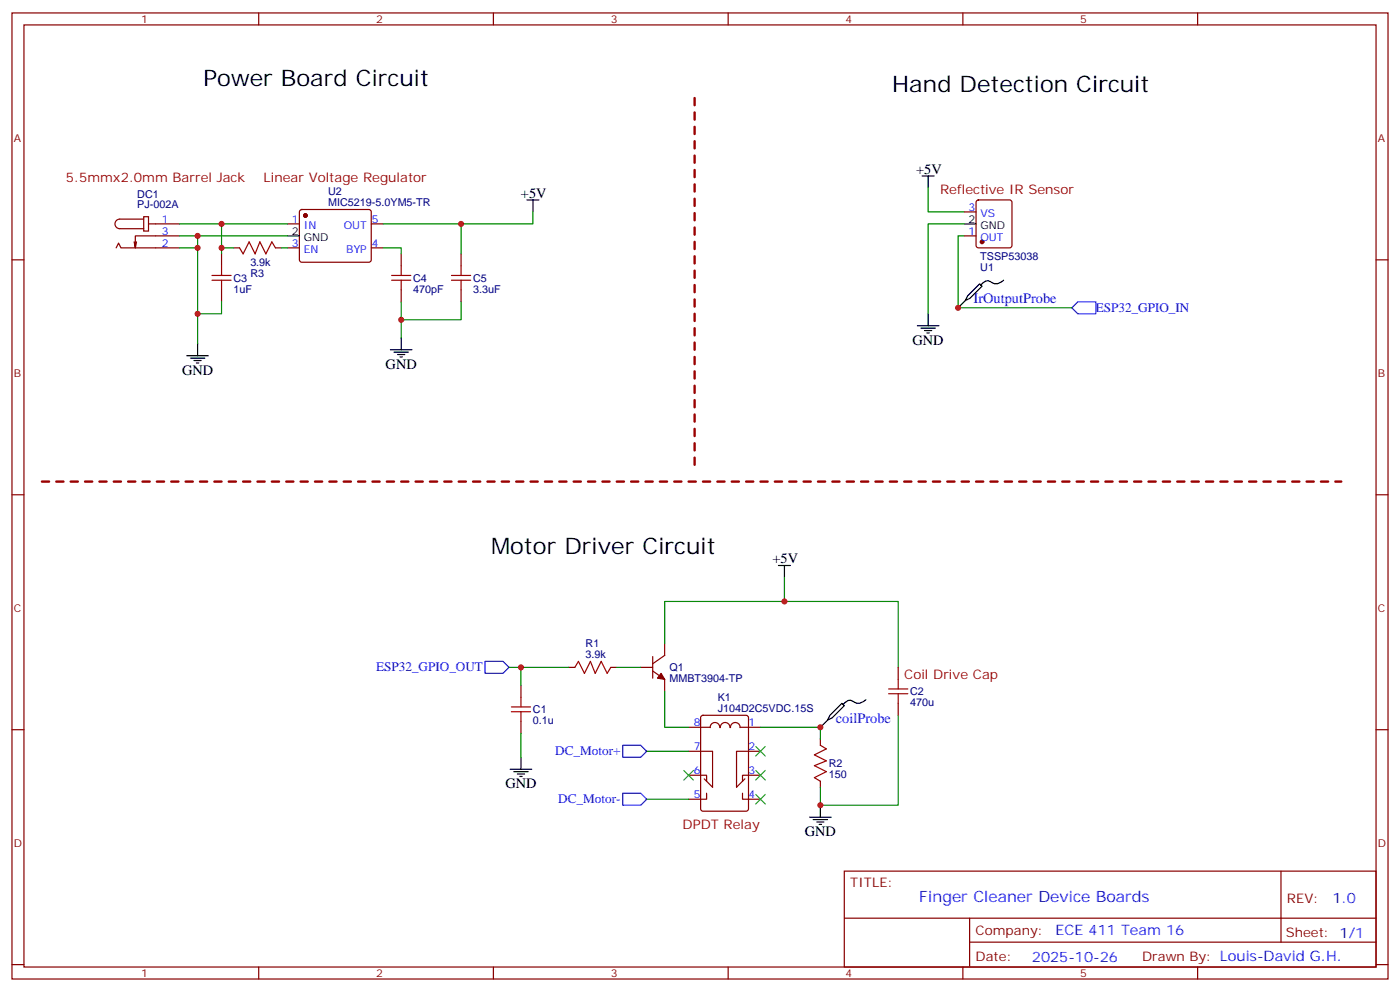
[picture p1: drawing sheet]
<svg xmlns="http://www.w3.org/2000/svg" width="412mm" height="292mm" viewBox="0 0 412 292" stroke-linecap="round" stroke-linejoin="round" font-family="sans-serif">
<g fill="none" stroke="#870000" stroke-width=".35">
<path d="M3.5 3.8h405.4v284.3h-405.4zM7.1 7.3h398.2v277.3h-398.2zM76.2 3.8v3.5M145.3 3.8v3.5M214.5 3.8v3.5M283.6 3.8v3.5M352.8 3.8v3.5M287.7 59l.5-.2h9.2l.5 .2 .2 .5v12.7l-.2 .5-.5 .3h-9.2l-.5-.3-.2-.5v-12.7zM3.5 76.5h3.6M34.2 73l.7-1.5 .7 1.5h17.3M40.2 71.2l-.3 1.8M42.3 63.8h1.4v4.2h-1.4z"/>
<path d="M42.3 64.5h-7a1.41 1.41 0 0 0-1.4 1.4 1.41 1.41 0 0 0 1.4 1.4h7M43.7 65.9h9.2M52.9 69.4h-13v3.6l-.4-1.8M65.3 74.7v3.5M68.8 73h1.8M81.1 73h1.8M84.7 65.9h3.5M84.7 73h3.5M88.4 61.9l.5-.2h19.8l.5 .2 .2 .5-.1 14.4-.6 .4-20.1-.1-.4-.6v-14.1zM109.4 65.9h3.5M109.4 73h3.5M118.2 74.7v3.5"/>
<path d="M135.8 74.7v3.5M284 69.4h3.5M284 62.4h3.5M405.3 76.5h3.6M65.3 85.3v3.5M118.2 85.3v3.5M135.8 85.3v3.5M3.5 145.6h3.6M405.3 145.6h3.6M167.6 196.4h1.7M179.9 196.4h1.8M188.7 196.4h3.6"/>
<path d="M192.3 197.5l3.5 2.5v3.5M192.3 193.3v6.3M195.8 189.4v3.5l-3.5 2.5M264.6 196.4v3.6M3.5 214.8h3.6M153.5 201.7v3.5M153.5 212.3v3.5M202.8 214.1h6.4M206.6 210.7l.5-.2h12.7l.6 .5 .1 27.1-.5 .6-12.9 .1-.7-.5v-27.1zM209.2 214.2a1.41 1.41 0 0 1 1.4-1.5 1.41 1.41 0 0 1 1.4 1.5M212.2 214.2a1.41 1.41 0 0 1 1.4-1.5 1.41 1.41 0 0 1 1.4 1.5M215.2 214.2a1.41 1.41 0 0 1 1.4-1.5 1.41 1.41 0 0 1 1.4 1.5"/>
<path d="M218 214.1h6M241.7 217.6v1.8M264.6 207v3.5M405.3 214.8h3.6M202.8 221.1h7.1v10.6l-2.5-2.5M202.8 228.2h5.3v1.7M208.1 233.5v1.7h-5.3M218.7 233.5v1.7h5.3M224 221.1h-7v10.6l2.4-2.5M224 228.2h-5.3v1.7M241.7 229.9v1.8M248.7 256.4h156.6v28.2h-156.6z"/>
<path d="M377.3 256.4v20.9M248.7 270.2h156.5M285.6 277.3h119.6M285.6 270.2v14.2M3.5 283.9h3.6M76.2 284.6v3.5M145.3 284.6v3.5M214.5 284.6v3.5M283.6 284.6v3.5M352.8 284.6v3.5M405.3 283.9h3.6"/>
</g>
<g fill="#870000" stroke="#870000" stroke-width=".35">
<path d="M194.7 198.2l1.1 1.8-2.1-.4z"/>
<circle cx="289.3" cy="71.2" r=".53"/>
<circle cx="90" cy="63.4" r=".53"/>
</g>
<g fill="none" stroke="#000" stroke-width=".35">
<path d="M155.2 58.8h3.5M157 58.8v3.6M271.6 51.8h3.6M273.4 51.8v3.5M84.7 69.4h3.5M284 65.9h3.5M118.2 99.4v3.5M270.2 95.9h6.4M271.3 96.6h4.2M272.3 97.3h2.2M273 98h.8M273.4 92.4v3.5"/>
<path d="M284.3 88.5l1.5-.7 3.5-3.6-.7-.7-3.6 3.6-.7 1.4-2.1 2.1M295.6 82.5a3.1 3.1 0 0 1-4.4 .2 2.4 2.4 0 0 0-2.3 1.2M55 104.7h6.4M56.1 105.4h4.2M57.1 106.1h2.2M57.9 106.8h.7M58.2 101.2v3.5M115 102.9h6.4M116.1 103.6h4.2M117.1 104.4h2.1M117.8 105.1h.7M229.3 166.4h3.5"/>
<path d="M231.1 166.4v3.6M243.8 211.9l1.4-.7 3.5-3.5-.7-.7-3.5 3.5-.7 1.4-2.1 2.2M255.1 206a3.1 3.1 0 0 1-4.5 .1 2.4 2.4 0 0 0-2.2 1.3M150.3 226.4h6.3M151.3 227.1h4.3M152.4 227.8h2.1M153.1 228.5h.7M153.5 222.9v3.5M241.7 237v3.5M238.5 240.5h6.3M239.5 241.2h4.3M240.6 241.9h2.1"/>
<path d="M241.3 242.6h.7"/>
</g>
<path d="M317.5 88.8h5.3v3.6h-5.3l-1.8-1.8zM142.9 194.7h5.3l1.7 1.7-1.7 1.8h-5.3zM183.4 219.4h5.3l1.8 1.7-1.8 1.8h-5.3zM183.4 233.5h5.3l1.8 1.7-1.8 1.8h-5.3z" fill="none" stroke="#00f" stroke-width=".35"/>
<g fill="none" stroke="#008700" stroke-width=".35">
<path d="M273.4 55.3v7.1h10.6M52.9 65.9h31.8M52.9 69.4h31.8M58.2 69.4v3.6h-5.3M58.2 73v28.2M65.3 65.9v8.8M65.3 73h3.5M82.9 73h1.8M112.9 73h5.3v1.7M135.8 65.9v8.8M157 62.4v3.5h-44.1M284 65.9h-10.6v26.5"/>
<path d="M284 69.4h-1.8v21.2h33.5M65.3 88.8v3.6h-7.1M118.2 88.8v10.6M135.8 88.8v5.3h-17.6M231.1 170v7M149.9 196.4h17.7M153.5 196.4v5.3M181.7 196.4h7M195.8 189.4v-12.4h68.8v19.4M153.5 215.8v7.1M195.8 203.5v10.6h7M224 214.1h17.7v3.5"/>
<path d="M264.6 210.5v26.5h-22.9v-5.3M190.5 235.2h12.3M190.5 221.1h12.3"/>
</g>
<path d="M222.6 219.7l2.8 2.8M225.4 219.7l-2.8 2.8M201.4 226.8l2.9 2.8M204.3 226.8l-2.9 2.8M222.6 226.8l2.8 2.8M222.6 233.8l2.8 2.8M225.4 226.8l-2.8 2.8M225.4 233.8l-2.8 2.8" fill="none" stroke="#3c3" stroke-width=".35"/>
<g fill="none" stroke="#a10000" stroke-width=".35">
<path d="M65.3 78.2v2.9M70.6 73l1 1.7 1.8-3.5 1.7 3.5 1.5-3.5 1.7 3.5 1.8-3.5 1 1.8M118.2 78.2v2.9M135.8 78.2v2.9M62.4 81.1h5.7M62.4 82.5h5.7M65.3 82.5v2.8M115.4 81.1h5.6M115.4 82.5h5.6M118.2 82.5v2.8M133 81.1h5.6M133 82.5h5.6"/>
<path d="M135.8 82.5v2.8M169.3 196.4l1.1-1.7 1.8 3.5 1.7-3.5 1.4 3.5 1.8-3.5 1.8 3.5 1-1.8M264.6 200v2.8M150.6 208.1h5.7M150.6 209.5h5.7M153.5 205.2v2.9M153.5 209.5v2.8M241.7 219.4l1.7 1-3.5 1.8 3.5 1.7-3.5 1.5 3.5 1.7-3.5 1.8 1.8 1M261.8 204.2h5.6M261.8 202.8h5.6M264.6 204.2v2.8"/>
</g>
<path d="M204.6 28.9v109.3M12.3 141.7h382.8" fill="none" stroke="#900" stroke-width=".71" stroke-dasharray="2.1 2.1"/>
<g fill="#c00">
<circle cx="153.5" cy="196.4" r=".88"/>
<circle cx="58.2" cy="69.4" r=".88"/>
<circle cx="58.2" cy="73" r=".88"/>
<circle cx="65.3" cy="65.9" r=".88"/>
<circle cx="135.8" cy="65.9" r=".88"/>
<circle cx="118.2" cy="94.1" r=".88"/>
<circle cx="241.7" cy="214.1" r=".88"/>
<circle cx="241.7" cy="237" r=".88"/>
<circle cx="65.3" cy="73" r=".88"/>
<circle cx="58.2" cy="92.4" r=".88"/>
<circle cx="282.2" cy="90.6" r=".88"/>
<circle cx="231.1" cy="177" r=".88"/>
</g>
<g font-size="6.7">
<text x="60" y="25.3">Power Board Circuit</text>
<text x="262.8" y="27.1">Hand Detection Circuit</text>
<text x="144.6" y="162.9">Motor Driver Circuit</text>
</g>
<text font-size="4.6" fill="#00f" x="270.8" y="265.4">Finger Cleaner Device Boards</text>
<g font-size="4.2">
<text x="269.9" y="51.1">+5V</text>
<text x="153.5" y="58.1">+5V</text>
<text x="268.8" y="101.5">GND</text>
<text x="53.6" y="110.3">GND</text>
<text x="113.6" y="108.6">GND</text>
<text x="227.5" y="165.7">+5V</text>
<text x="148.9" y="232.1">GND</text>
<text x="237.1" y="246.2">GND</text>
</g>
<g font-size="4.2" fill="#00f">
<text x="286.8" y="89.2">IrOutputProbe</text>
<text x="246.2" y="212.7">coilProbe</text>
<text x="392.5" y="265.7">1.0</text>
<text x="310.9" y="275.2">ECE 411 Team 16</text>
<text x="304" y="283">2025-10-26</text>
</g>
<g font-size="3.9" fill="#900">
<text x="19.4" y="53.6">5.5mmx2.0mm Barrel Jack</text>
<text x="77.6" y="53.6">Linear Voltage Regulator</text>
<text x="276.9" y="57.1">Reflective IR Sensor</text>
<text x="266.3" y="200">Coil Drive Cap</text>
<text x="201.1" y="244.1">DPDT Relay</text>
</g>
<g font-size="3.9" fill="#00f">
<text x="322.8" y="91.8">ESP32_GPIO_IN</text>
<text x="110.8" y="197.6">ESP32_GPIO_OUT</text>
<text x="163.6" y="222.3">DC_Motor+</text>
<text x="164.5" y="236.4">DC_Motor-</text>
</g>
<g font-size="3.9" fill="#800">
<text x="250.5" y="261">TITLE:</text>
<text x="379.1" y="265.7">REV:</text>
<text x="287.4" y="275.2">Company:</text>
<text x="378.7" y="275.8">Sheet: 1/1</text>
<text x="287.4" y="282.9">Date:</text>
<text x="336.4" y="282.9">Drawn By: Louis-David G.H.</text>
</g>
<g font-size="3.2" fill="#800">
<text x="41.6" y="6.8">1</text>
<text x="110.8" y="6.8">2</text>
<text x="179.9" y="6.8">3</text>
<text x="249.1" y="6.8">4</text>
<text x="318.2" y="6.8">5</text>
<text x="4.1" y="41.9">A</text>
<text x="405.9" y="41.9">A</text>
<text x="4.1" y="111.1">B</text>
<text x="405.9" y="111.1">B</text>
<text x="4.1" y="180.2">C</text>
<text x="405.9" y="180.2">C</text>
<text x="4.1" y="249.3">D</text>
<text x="405.9" y="249.3">D</text>
<text x="41.6" y="287.6">1</text>
<text x="110.8" y="287.6">2</text>
<text x="179.9" y="287.6">3</text>
<text x="249.1" y="287.6">4</text>
<text x="318.2" y="287.6">5</text>
</g>
<g font-size="3.2" fill="#000080">
<text x="40.4" y="58.1">DC1</text>
<text x="96.7" y="57.4">U2</text>
<text x="40.4" y="61.3">PJ-002A</text>
<text x="96.7" y="60.6">MIC5219-5.0YM5-TR</text>
<text x="288.8" y="76.5">TSSP53038</text>
<text x="68.8" y="82.9">C3</text>
<text x="73.7" y="78.2">3.9k</text>
<text x="73.7" y="81.5">R3</text>
<text x="121.7" y="82.9">C4</text>
<text x="139.3" y="82.9">C5</text>
<text x="288.8" y="79.7">U1</text>
<text x="68.8" y="86.1">1uF</text>
<text x="121.7" y="86.1">470pF</text>
<text x="139.3" y="86.1">3.3uF</text>
<text x="172.5" y="190.4">R1</text>
<text x="172.5" y="193.6">3.9k</text>
<text x="197.2" y="197.6">Q1</text>
<text x="197.2" y="200.8">MMBT3904-TP</text>
<text x="157" y="209.9">C1</text>
<text x="211.4" y="209.5">J104D2C5VDC.15S</text>
<text x="211.4" y="206.3">K1</text>
<text x="268.1" y="207.8">470u</text>
<text x="268.1" y="204.6">C2</text>
<text x="157" y="213.1">0.1u</text>
<text x="244.1" y="225.8">R2</text>
<text x="244.1" y="229">150</text>
</g>
<g font-size="3.2" fill="#00f">
<text x="47.6" y="65.5">1</text>
<text x="86" y="65.5">1</text>
<text x="109.5" y="65.5">5</text>
<text x="285.3" y="62">3</text>
<text x="288.8" y="63.8">VS</text>
<text x="47.6" y="69.1">3</text>
<text x="89.5" y="67.3">IN</text>
<text x="101.3" y="67.3">OUT</text>
<text x="285.3" y="69.1">1</text>
<text x="288.8" y="70.8">OUT</text>
<text x="47.6" y="72.6">2</text>
<text x="86" y="72.6">3</text>
<text x="89.5" y="74.4">EN</text>
<text x="102" y="74.4">BYP</text>
<text x="109.5" y="72.6">4</text>
<text x="204.4" y="213.7">8</text>
<text x="220.5" y="213.7">1</text>
<text x="204.4" y="220.8">7</text>
<text x="220.5" y="220.8">2</text>
<text x="204.4" y="227.8">6</text>
<text x="220.5" y="227.8">3</text>
<text x="204.4" y="234.9">5</text>
<text x="220.5" y="234.9">4</text>
</g>
<g font-size="3.2">
<text x="285.3" y="65.5">2</text>
<text x="86" y="69.1">2</text>
<text x="89.5" y="70.8">GND</text>
<text x="288.8" y="67.3">GND</text>
</g>
</svg>
